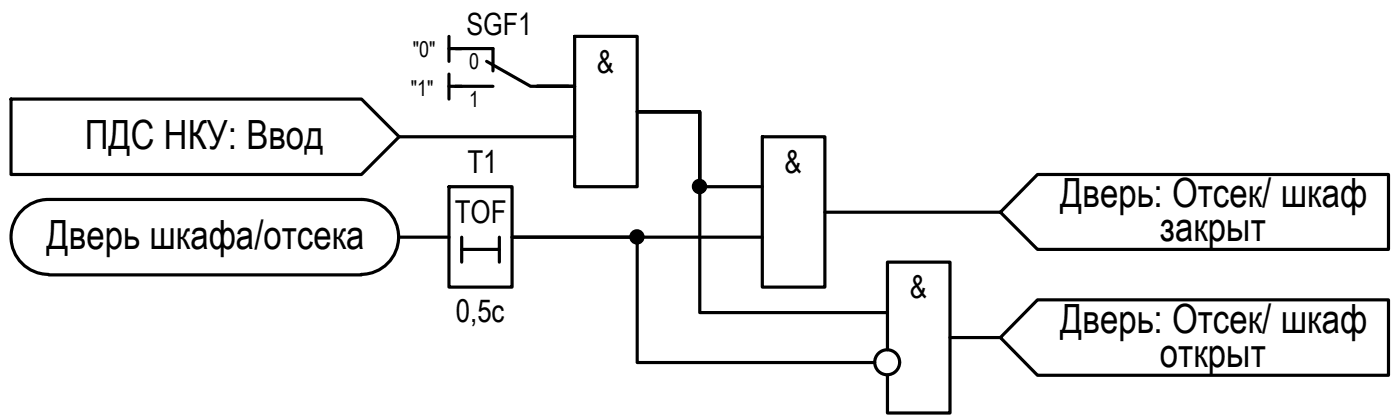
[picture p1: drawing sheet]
<svg xmlns="http://www.w3.org/2000/svg" width="112mm" height="33mm" viewBox="0 0 112 33" stroke-linecap="round" stroke-linejoin="round" font-family="sans-serif">
<!-- layer: 0 -->
<g fill="none" stroke="#000" stroke-width=".25">
<path d="M.9 7.9h28l3 3-3 3h-28zM3.9 15.9a2.98 2.98 0 0 0-3 3 2.98 2.98 0 0 0 3 3M3.9 15.9h25M28.8 15.9a2.98 2.98 0 0 1 3 3 2.98 2.98 0 0 1-3 3M31.9 18.9h3.9M31.9 10.9h14M35.8 14.9h5.1v8h-5.1zM35.8 2.9v2M35.8 5.9v2M35.8 3.9h1.1M35.8 6.9h1.1M36.9 18.9v2"/>
<path d="M36.9 19.9h3M39.9 18.9v2M45.9 2.9h5v12h-5zM45.9 6.9h-3h3M60.9 10.9h5v12h-5zM60.9 18.9h-20h10v10h18.9M60.9 14.9h-5v-6h-5h5v16h15M65.9 16.9h14M82.8 13.9h28.1v6h-28.1l-2.9-3zM3.9 21.9h25M70.9 27.9v-7h5v12h-5v-3M75.9 26.9h4"/>
<path d="M82.8 23.9h28.1v6h-28.1l-2.9-3z"/>
<circle cx="50.9" cy="18.9" r=".49"/>
<circle cx="55.9" cy="14.9" r=".49"/>
<circle cx="70.8" cy="28.9" r=".99"/>
</g>
<g fill="#000" stroke="#000" stroke-width=".08">
<path d="M50.5 19.3h.7zM50.7 19.4h.3zM50.8 18.4h.1zM55.6 14.5h.6zM55.7 14.4h.3zM55.7 15.4h.3zM55.8 14.4h.1z"/>
<path d="M50.7 19.4h.2zM50.8 19.4h.1z"/>
<path d="M50.8 18.4h.2zM50.7 18.4h.3z"/>
<path d="M50.7 18.4h.3zM50.7 18.4h.3z"/>
<path d="M50.7 18.4h.4zM50.7 18.4h.4z"/>
<path d="M50.7 19.4h.3zM50.7 19.4h.3z"/>
<path d="M50.7 18.4l.4 .1zM50.7 18.4l.4 .1z"/>
<path d="M50.6 18.5h.6zM50.6 18.5h.6z"/>
<path d="M50.6 19.3l.5 .1zM50.6 19.3l.5 .1z"/>
<path d="M50.7 19.4h.4zM50.7 19.4h.3z"/>
<path d="M50.6 18.5h.6zM50.6 18.5h.6z"/>
<path d="M50.5 18.5l.7 .1zM50.5 18.6h.7z"/>
<path d="M50.6 19.3h.6zM50.6 19.3h.5z"/>
<path d="M50.5 18.6h.8zM50.5 18.6h.8z"/>
<path d="M50.5 19.2h.7zM50.5 19.2l.7 .1zM50.5 19.3h.7z"/>
<path d="M50.5 19.2h.8zM50.5 19.2h.7z"/>
<path d="M50.5 18.6h.8zM50.5 18.6h.8z"/>
<path d="M50.5 18.6h.8zM50.5 18.6h.8z"/>
<path d="M50.4 18.6l.9 .1zM50.4 18.6l.9 .1z"/>
<path d="M50.4 19.1l.9 .1zM50.4 19.1l.9 .1z"/>
<path d="M50.5 19.2h.8zM50.5 19.2h.8z"/>
<path d="M50.4 18.7h.9zM50.4 18.7h.9z"/>
<path d="M50.4 18.7l.9 .1v-.1zM50.4 18.7l.9 .1h-.9z"/>
<path d="M50.4 18.8l.9 .1zM50.4 18.8l.9 .1z"/>
<path d="M50.4 18.9h.9zM50.4 18.9h.9z"/>
<path d="M50.4 18.9h.9zM50.4 18.9h.9z"/>
<path d="M50.4 18.9l.9 .1zM50.4 18.9l.9 .1z"/>
<path d="M50.4 19h.9zM50.4 19h.9z"/>
<path d="M50.4 19l.9 .1zM50.4 19l.9 .1z"/>
<path d="M50.4 19.1h.9zM50.4 19.1h.9z"/>
<path d="M55.7 15.4h.2zM55.8 15.4h.1z"/>
<path d="M55.8 14.4h.2zM55.7 14.4h.3zM55.7 14.4h.3z"/>
<path d="M55.7 14.4l.4 .1zM55.7 14.4l.4 .1z"/>
<path d="M55.7 15.3l.3 .1zM55.7 15.3l.3 .1z"/>
<path d="M55.7 14.5h.4zM55.6 14.5h.5z"/>
<path d="M55.7 15.3h.4zM55.7 15.3h.3z"/>
<path d="M55.6 14.5h.6zM55.6 14.5h.6zM55.5 14.5h.7z"/>
<path d="M55.6 15.3h.5zM55.6 15.3h.5z"/>
<path d="M55.5 14.5h.7zM55.5 14.5h.7z"/>
<path d="M55.5 15.3h.7zM55.5 15.3h.7z"/>
<path d="M55.6 15.3h.6zM55.6 15.3h.5z"/>
<path d="M55.5 14.5l.8 .1zM55.5 14.5l.8 .1z"/>
<path d="M55.5 15.2h.7zM55.5 15.2l.7 .1z"/>
<path d="M55.4 14.6h.9zM55.4 14.6h.9z"/>
<path d="M55.4 15.2h.9zM55.4 15.2h.8z"/>
<path d="M55.4 14.6l.9 .1zM55.4 14.6l.9 .1z"/>
<path d="M55.4 14.7h.9zM55.4 14.7h.9z"/>
<path d="M55.4 15.1l.9 .1zM55.4 15.1l.9 .1z"/>
<path d="M55.4 15.2h.9zM55.4 15.2h.9z"/>
<path d="M55.4 14.7l.9 .1zM55.4 14.7l.9 .1z"/>
<path d="M55.4 14.8h.9zM55.4 14.8h.9z"/>
<path d="M55.4 14.8h.9zM55.4 14.8h.9z"/>
<path d="M55.4 14.8l1 .1zM55.4 14.8l1 .1z"/>
<path d="M55.4 14.9l.9 .1v-.1zM55.4 14.9l.9 .1h-.9z"/>
<path d="M55.4 15h.9zM55.4 15h.9z"/>
<path d="M55.4 15l.9 .1zM55.4 15l.9 .1z"/>
<path d="M55.4 15.1h.9zM55.4 15.1h.9z"/>
<path d="M55.4 14.9h1zM55.4 14.9h.9z"/>
</g>
<path d="M36.4 3.9h3v1.8M36.4 6.9h3M38.9 4.9l3.5 2h3" fill="none" stroke="#000" stroke-width=".25"/>
<g font-size="3.2">
<text x="6.8" y="11.9">ПДС НКУ: Ввод</text>
<text x="84.7" y="16.5">Дверь: Отсек/ шкаф</text>
<text x="3.7" y="19.9">Дверь шкафа/отсека</text>
<text x="92.6" y="19.2">закрыт</text>
<text x="84.7" y="26.5">Дверь: Отсек/ шкаф</text>
<text x="92.6" y="29.2">открыт</text>
</g>
<g font-size="2.5">
<text x="47.7" y="5.8">&amp;</text>
<text x="36.3" y="17.8">TOF</text>
<text x="37.3" y="13.8">T1</text>
<text x="62.6" y="13.8">&amp;</text>
<text x="72.6" y="23.8">&amp;</text>
<text x="36.4" y="25.6">0,5с</text>
</g>
<text font-size="2.4" x="37.2" y="2.8">SGF1</text>
<g font-size="1.7">
<text x="33" y="4.5">&quot;0&quot;</text>
<text x="37.5" y="5.5">0</text>
<text x="32.8" y="7.6">&quot;1&quot;</text>
<text x="37.5" y="8.5">1</text>
</g>
</svg>
